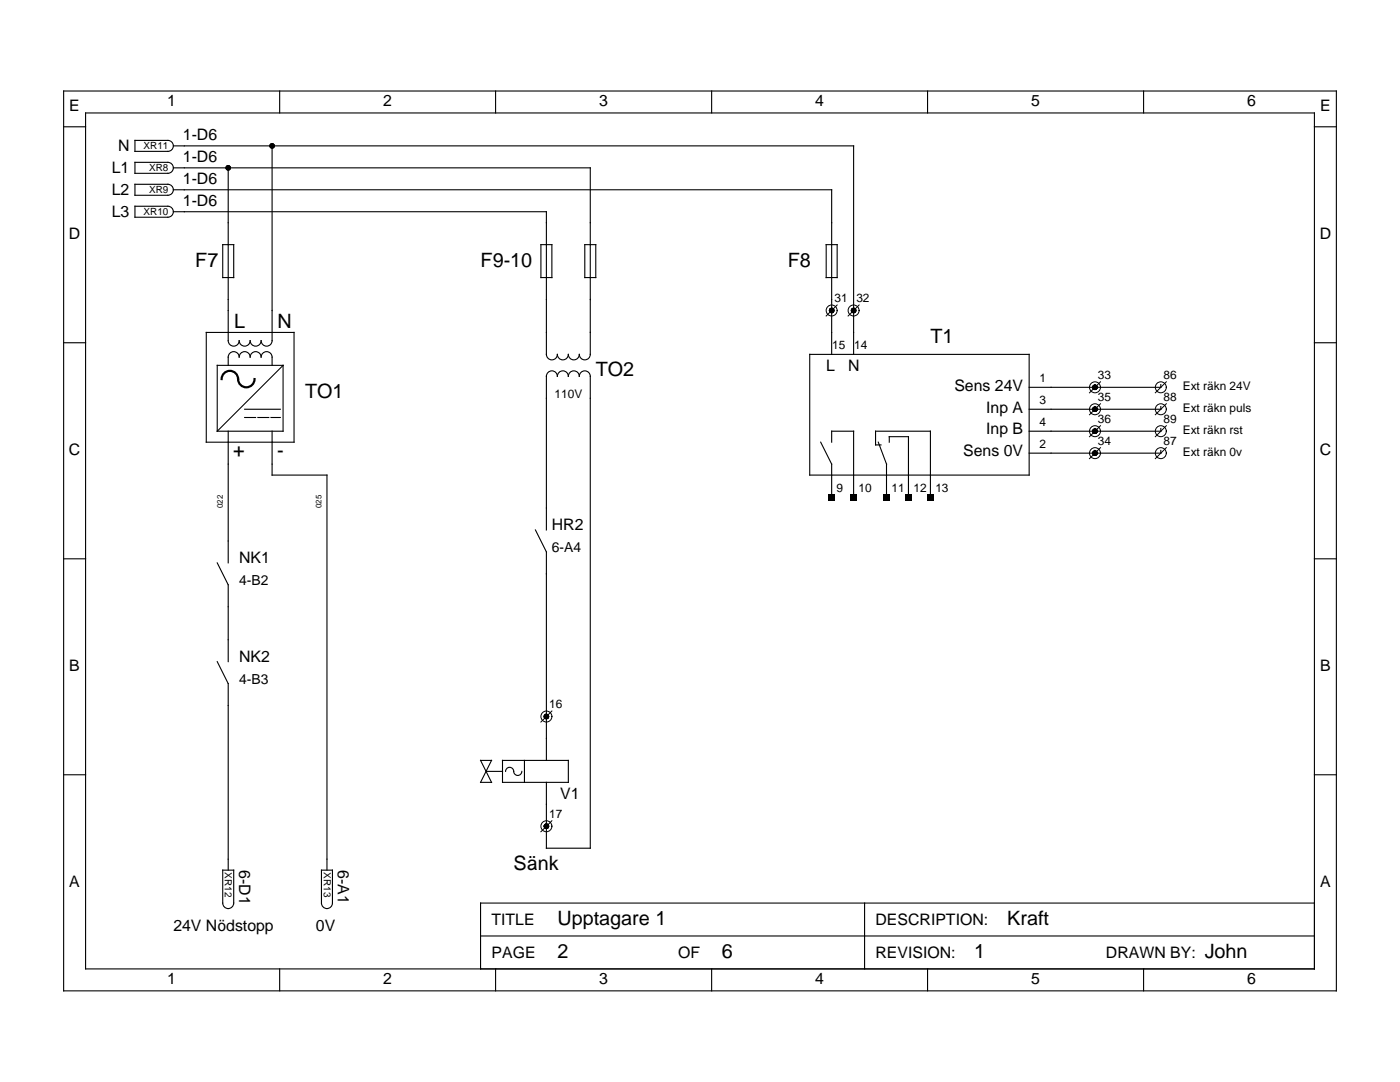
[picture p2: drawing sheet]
<svg xmlns="http://www.w3.org/2000/svg" width="279mm" height="216mm" viewBox="0 0 279 216" stroke-linecap="round" stroke-linejoin="round" font-family="sans-serif">
<g fill="none" stroke="#000" stroke-width=".22">
<path d="M12.7 18.2h254v179.5h-254zM55.8 18.2v4.3M98.9 18.2v4.3M142 18.2v4.3M185.1 18.2v4.3M228.2 18.2v4.3M12.7 25.3h4.4M17.1 22.5h245.2v170.8h-245.2zM26.9 36.8h6.6a1.09 1.09 0 0 1 1.1 1.1 1.09 1.09 0 0 1-1.1 1.1h-6.6zM26.9 32.4h6.6a1.09 1.09 0 0 1 1.1 1.1 1.09 1.09 0 0 1-1.1 1.1h-6.6zM26.9 28h6.6a1.09 1.09 0 0 1 1.1 1.1 1.09 1.09 0 0 1-1.1 1.1h-6.6zM34.6 33.5h83.2v37.2a1.09 1.09 0 0 1-1.1 1.1 1.09 1.09 0 0 1-1.1-1.1 1.09 1.09 0 0 1-1.1 1.1 1.09 1.09 0 0 1-1.1-1.1 1.09 1.09 0 0 1-1.1 1.1 1.09 1.09 0 0 1-1.1-1.1 1.09 1.09 0 0 1-1.1 1.1 1.09 1.09 0 0 1-1.1-1.1v-28.5h-74.4"/>
<path d="M34.6 37.9h131.4v32.8M34.6 29.1h135.8v41.6M54.3 29.1v38.9a1.09 1.09 0 0 1-1.1 1.1 1.09 1.09 0 0 1-1.1-1.1 1.09 1.09 0 0 1-1.1 1.1 1.09 1.09 0 0 1-1.1-1.1 1.09 1.09 0 0 1-1.1 1.1 1.09 1.09 0 0 1-1.1-1.1 1.09 1.09 0 0 1-1.1 1.1 1.09 1.09 0 0 1-1.1-1.1v-34.5M262.3 25.3h4.4M26.9 41.2h6.6a1.09 1.09 0 0 1 1.1 1 1.09 1.09 0 0 1-1.1 1.1h-6.6zM44.5 48.8h2.1v6.6h-2.1zM108 48.8h2.1v6.6h-2.1zM116.7 48.8h2.2v6.6h-2.2zM164.9 48.8h2.2v6.6h-2.2zM12.7 68.4h4.4M41.2 66.3h17.5v21.9h-17.5zM45.5 72.9v-1.6a1.09 1.09 0 0 1 1.1-1.1 1.09 1.09 0 0 1 1.1 1.1 1.09 1.09 0 0 1 1.1-1.1 1.09 1.09 0 0 1 1.1 1.1 1.09 1.09 0 0 1 1.1-1.1 1.09 1.09 0 0 1 1.1 1.1 1.09 1.09 0 0 1 1.1-1.1 1.09 1.09 0 0 1 1.1 1.1v1.6"/>
<path d="M56.5 72.9v13.1h-13.1M56.5 72.9h-13.1v13.1M56.5 72.9l-13.1 13.1M161.6 70.7h43.8v24.1h-43.8zM218.5 76.7v.6M231.7 76.7v.6h-26.3M262.3 68.4h4.4M45.5 86v26.3M48.8 81.7h7.1M48.8 83.3h2.2M51.5 83.3h2.1M54.1 83.3h1.8"/>
<path d="M54.3 86v8.8h11v78.8M163.8 88.2l2.2 4.4v6.6M166 88.2v-2.2h4.4v13.2M175.3 88.2l1.6 4.4v6.6M175.8 88.8h-1.1v-2.8h11v13.2M177.5 88.2v-1.1h3.8v12.1M218.5 81.1v.6M218.5 85.5v.5M218.5 89.9v.5M231.7 85.5v.5h-26.3M231.7 81.1v.6h-26.3M231.7 89.9v.5h-26.3"/>
<path d="M12.7 111.5h4.4M43.4 112.3l2.1 4.4v15.3M106.9 105.7l2.1 4.4v41.6M109 105.7v-30.6a1.09 1.09 0 0 1 1.1-1.1 1.09 1.09 0 0 1 1.1 1.1 1.09 1.09 0 0 1 1.1-1.1 1.09 1.09 0 0 1 1.1 1.1 1.09 1.09 0 0 1 1.1-1.1 1.09 1.09 0 0 1 1.1 1.1 1.09 1.09 0 0 1 1.1-1.1 1.09 1.09 0 0 1 1.1 1.1v94.1h-8.8v-13.1M262.3 111.5h4.4M43.4 132l2.1 4.4v37.2M12.7 154.6h4.4M95.9 151.7h2.2l-2.2 4.4h2.2zM97 153.9h3.3M100.3 151.7h13.1v4.4h-13.1zM100.9 153.9a.81 .81 0 0 1 .8-.8 .81 .81 0 0 1 .8 .8 .81 .81 0 0 0 .8 .8 .81 .81 0 0 0 .8-.8M104.7 151.7v4.4"/>
<path d="M262.3 154.6h4.4M44.5 173.6h2.1v6.6a1.09 1.09 0 0 1-1.1 1.1 1.09 1.09 0 0 1-1-1.1zM64.2 173.6h2.1v6.6a1.09 1.09 0 0 1-1 1.1 1.09 1.09 0 0 1-1.1-1.1zM55.8 193.3v4.4M95.9 186.8h166.4M98.9 193.3v4.4M142 193.3v4.4M172.5 180.2v13.1M185.1 193.3v4.4M228.2 193.3v4.4M262.3 180.2h-166.4v13.1"/>
</g>
<path d="M44.2 75.6a1.64 1.64 0 0 1 1.7-1.6 1.64 1.64 0 0 1 1.6 1.6 1.64 1.64 0 0 0 1.7 1.7 1.64 1.64 0 0 0 1.6-1.7" fill="none" stroke="#000" stroke-width=".44"/>
<g fill="#000">
<path d="M165.3 98.5h1.3v1.3h-1.3zM169.7 98.5h1.3v1.3h-1.3zM176.3 98.5h1.3v1.3h-1.3zM180.6 98.5h1.4v1.3h-1.4zM185 98.5h1.3v1.3h-1.3z"/>
<circle cx="45.5" cy="33.5" r=".55"/>
<circle cx="54.3" cy="29.1" r=".55"/>
<circle cx="166" cy="62" r=".55"/>
<circle cx="170.4" cy="62" r=".55"/>
<circle cx="218.5" cy="77.3" r=".55"/>
<circle cx="218.5" cy="86" r=".55"/>
<circle cx="218.5" cy="90.4" r=".55"/>
<circle cx="218.5" cy="81.7" r=".55"/>
<circle cx="109" cy="143" r=".55"/>
<circle cx="109" cy="164.9" r=".55"/>
</g>
<g fill="none" stroke="#000" stroke-width=".2">
<path d="M167.1 60.9l-2.2 2.1M171.5 60.9l-2.2 2.1M219.6 76.2l-2.2 2.2M232.8 76.2l-2.2 2.2M219.6 80.6l-2.2 2.2M219.6 84.9l-2.2 2.2M219.6 89.3l-2.2 2.2M232.8 80.6l-2.2 2.2M232.8 84.9l-2.2 2.2M232.8 89.3l-2.2 2.2M110.1 141.9l-2.1 2.2M110.1 163.8l-2.1 2.2"/>
<circle cx="166" cy="62" r="1.09"/>
<circle cx="170.4" cy="62" r="1.09"/>
<circle cx="218.5" cy="77.3" r="1.09"/>
<circle cx="231.7" cy="77.3" r="1.09"/>
<circle cx="218.5" cy="90.4" r="1.09"/>
<circle cx="218.5" cy="81.7" r="1.09"/>
<circle cx="218.5" cy="86" r="1.09"/>
<circle cx="231.7" cy="90.4" r="1.09"/>
<circle cx="231.7" cy="81.7" r="1.09"/>
<circle cx="231.7" cy="86" r="1.09"/>
<circle cx="109" cy="143" r="1.09"/>
<circle cx="109" cy="164.9" r="1.09"/>
</g>
<g font-size="4">
<text x="39" y="53.2">F7</text>
<text x="95.9" y="53.2">F9-10</text>
<text x="157.2" y="53.2">F8</text>
<text x="46.7" y="65.4">L</text>
<text x="55.4" y="65.4">N</text>
<text x="185.7" y="68.5">T1</text>
<text x="118.9" y="75.1">TO2</text>
<text x="60.9" y="79.5">TO1</text>
<text x="46.5" y="91.2">+</text>
<text x="55.3" y="91.1">-</text>
<text x="102.5" y="173.6">Sänk</text>
<text x="111.2" y="184.6">Upptagare 1</text>
<text x="201" y="184.6">Kraft</text>
<text x="111.2" y="191.1">2</text>
<text x="144.1" y="191.1">6</text>
<text x="194.4" y="191.1">1</text>
<text x="240.4" y="191.1">John</text>
</g>
<g font-size="3.2">
<text x="13.8" y="22.1">E</text>
<text x="33.4" y="21.2">1</text>
<text x="76.5" y="21.2">2</text>
<text x="119.6" y="21.2">3</text>
<text x="162.7" y="21.2">4</text>
<text x="205.8" y="21.2">5</text>
<text x="248.9" y="21.2">6</text>
<text x="263.5" y="22.1">E</text>
<text x="36.5" y="28">1-D6</text>
<text x="22.3" y="34.6">L1</text>
<text x="23.6" y="30.2">N</text>
<text x="36.5" y="32.4">1-D6</text>
<text x="22.3" y="39">L2</text>
<text x="36.5" y="36.8">1-D6</text>
<text x="36.5" y="41.2">1-D6</text>
<text x="13.7" y="47.7">D</text>
<text x="22.3" y="43.3">L3</text>
<text x="263.4" y="47.7">D</text>
<text x="164.9" y="74">L</text>
<text x="169.3" y="74">N</text>
<text x="190.5" y="77.9">Sens 24V</text>
<text x="196.8" y="82.3">Inp A</text>
<text x="196.8" y="86.7">Inp B</text>
<text x="13.7" y="90.8">C</text>
<text x="192.2" y="91.1">Sens 0V</text>
<text x="263.4" y="90.8">C</text>
<text x="110.1" y="105.7">HR2</text>
<text x="47.7" y="112.3">NK1</text>
<text x="13.8" y="133.9">B</text>
<text x="47.7" y="132">NK2</text>
<text x="263.5" y="133.9">B</text>
<text x="111.8" y="159.4">V1</text>
<text x="47.7" y="173.6" transform="rotate(90 47.7 173.6)">6-D1</text>
<text x="67.4" y="173.6" transform="rotate(90 67.4 173.6)">6-A1</text>
<text x="13.8" y="177">A</text>
<text x="263.5" y="177">A</text>
<text x="34.6" y="185.7">24V Nödstopp</text>
<text x="63.1" y="185.7">0V</text>
<text x="98.1" y="184.6">TITLE</text>
<text x="174.7" y="184.6">DESCRIPTION:</text>
<text x="98.1" y="191.1">PAGE</text>
<text x="135.3" y="191.1">OF</text>
<text x="174.7" y="191.1">REVISION:</text>
<text x="220.7" y="191.1">DRAWN BY:</text>
<text x="33.4" y="196.3">1</text>
<text x="76.5" y="196.3">2</text>
<text x="119.6" y="196.3">3</text>
<text x="162.7" y="196.3">4</text>
<text x="205.8" y="196.3">5</text>
<text x="248.9" y="196.3">6</text>
</g>
<g font-size="2.8">
<text x="110.1" y="110.1">6-A4</text>
<text x="47.7" y="116.7">4-B2</text>
<text x="47.7" y="136.4">4-B3</text>
</g>
<g font-size="2.4">
<text x="166.5" y="60.3">31</text>
<text x="170.9" y="60.3">32</text>
<text x="166.1" y="69.6">15</text>
<text x="170.5" y="69.6">14</text>
<text x="207.5" y="76.3">1</text>
<text x="219.1" y="75.6">33</text>
<text x="232.2" y="75.6">86</text>
<text x="236" y="77.8">Ext räkn 24V</text>
<text x="110.7" y="79.5">110V</text>
<text x="207.5" y="80.7">3</text>
<text x="219.1" y="80">35</text>
<text x="232.2" y="80">88</text>
<text x="236" y="82.2">Ext räkn puls</text>
<text x="207.5" y="85.1">4</text>
<text x="207.5" y="89.4">2</text>
<text x="219.1" y="84.4">36</text>
<text x="219.1" y="88.8">34</text>
<text x="232.2" y="84.4">89</text>
<text x="232.2" y="88.8">87</text>
<text x="236" y="86.6">Ext räkn rst</text>
<text x="236" y="91">Ext räkn 0v</text>
<text x="167" y="98.1">9</text>
<text x="171.3" y="98.1">10</text>
<text x="177.9" y="98.1">11</text>
<text x="182.3" y="98.1">12</text>
<text x="186.7" y="98.1">13</text>
<text x="109.6" y="141.3">16</text>
<text x="109.6" y="163.2">17</text>
</g>
<g font-size="2">
<text x="28.7" y="29.8">XR11</text>
<text x="29.8" y="34.1">XR8</text>
<text x="29.8" y="38.5">XR9</text>
<text x="28.7" y="42.9">XR10</text>
<text x="44.9" y="174.1" transform="rotate(90 44.9 174.1)">XR12</text>
<text x="64.6" y="174.1" transform="rotate(90 64.6 174.1)">XR13</text>
</g>
<g font-size="1.6">
<text x="44.4" y="101.4" transform="rotate(-90 44.4 101.4)">022</text>
<text x="64.2" y="101.4" transform="rotate(-90 64.2 101.4)">025</text>
</g>
</svg>
